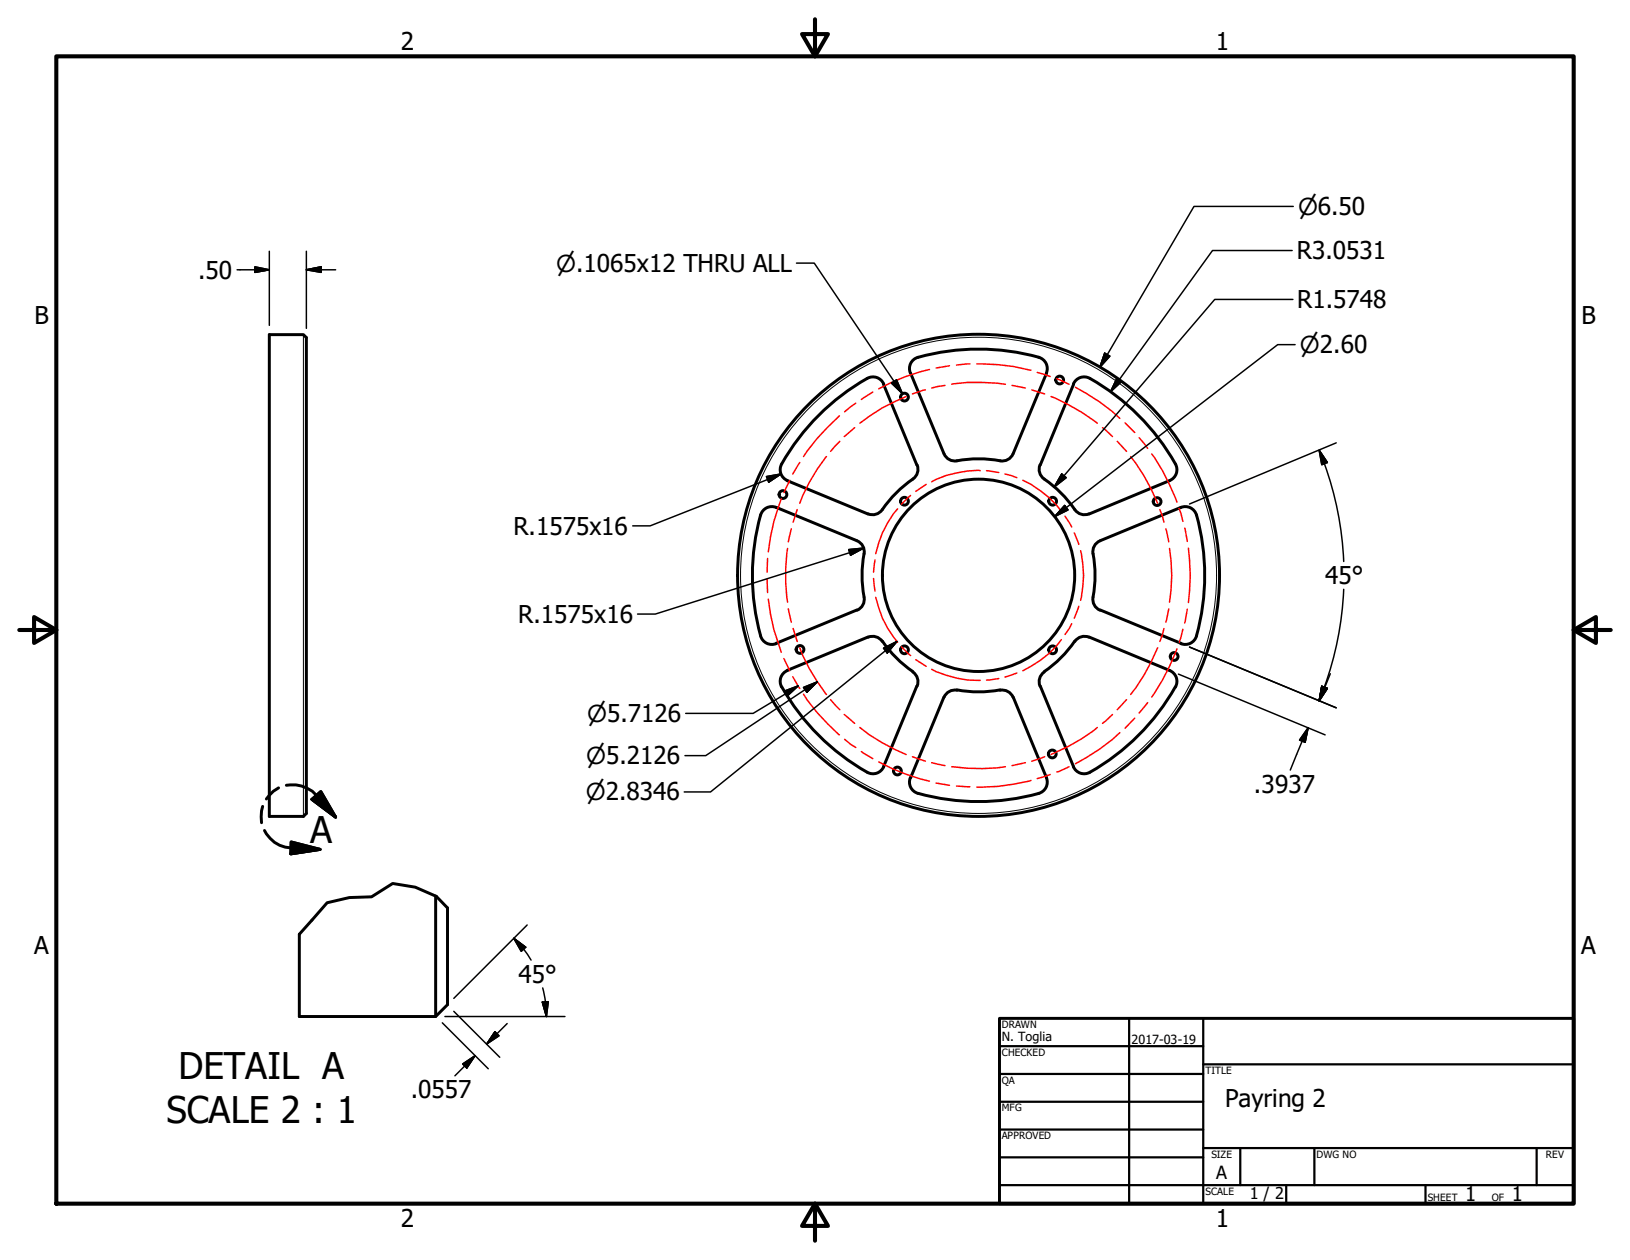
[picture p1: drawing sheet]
<svg xmlns="http://www.w3.org/2000/svg" width="279mm" height="216mm" viewBox="0 0 279 216" stroke-linecap="round" stroke-linejoin="round" font-family="sans-serif">
<!-- layer: Visible (ANSI) -->
<g fill="none" stroke="#000" stroke-width=".51">
<path d="M46.2 57.3h5.8l.5 .5v81.6l-.5 .5h-5.8zM148.6 64.9a38.2 38.2 0 0 0-14.8 15 2 2 0 0 0 1.2 2.4M148.7 64.8a2 2 0 0 1 2.8 1M151.4 65.8l5.8 13.9M156.1 63.9l5.7 13.8M157.2 79.7a2 2 0 0 1-.7 2.4M157.4 61.2a2 2 0 0 0-1.4 2.7M157.4 61.2a38.8 38.8 0 0 1 20.7 0M161.8 77.8a2 2 0 0 0 2.2 1.2 20 20 0 0 1 7.4 0M173.6 77.8a2 2 0 0 1-2.2 1.2M178 61.2a2 2 0 0 1 1.4 2.7l-5.7 13.8M178.3 79.7a2 2 0 0 0 .7 2.4"/>
<path d="M184 65.8a2 2 0 0 1 2.8-1 38.8 38.8 0 0 1 14.7 14.7M184 65.8l-5.7 13.9M201.5 79.5a2 2 0 0 1-1 2.8M130.4 88.2a38.8 38.8 0 0 0 0 20.7M133 86.9l13.9 5.7M133.1 87a2 2 0 0 0-2.7 1.3M134.9 82.4l13.9 5.7M146.9 92.7a2 2 0 0 1 1.2 2.2 19.9 19.9 0 0 0 0 7.4M156.5 82.1a22 22 0 0 0-5.6 5.6 2 2 0 0 1-2.1 .3M179 82.1a22 22 0 0 1 5.5 5.6 2 2 0 0 0 2.2 .3M188.6 92.7a2 2 0 0 0-1.2 2.2 20 20 0 0 1 0 7.4M200.5 82.4l-13.8 5.7"/>
<path d="M202.4 87a2 2 0 0 1 2.7 1.3M202.4 86.9l-13.8 5.7M205.1 88.3a38.8 38.8 0 0 1 0 20.6M130.4 109a2 2 0 0 0 2.7 1.3M134 117.7a38.8 38.8 0 0 0 14.6 14.6M135 114.9a2 2 0 0 0-1 2.8M146.9 104.5l-13.9 5.7M148.1 102.3a2 2 0 0 1-1.2 2.3M148.8 109.2l-13.9 5.7M148.8 109.2a2 2 0 0 1 2.4 .7M151.2 109.8a20 20 0 0 0 5.3 5.3M156.5 115.2a2 2 0 0 1 .7 2.4"/>
<path d="M157.2 117.5l-5.8 13.9M161.8 119.4l-5.7 13.9M164 118.2a20 20 0 0 0 7.4 0M164 118.3a2 2 0 0 0-2.2 1.2M171.4 118.3a2 2 0 0 1 2.2 1.2M173.7 119.4l5.7 13.9a2.01 2.01 0 0 1-1.3 2.6 38.8 38.8 0 0 1-20.7 0M178.3 117.5l5.7 13.9M179 115.2a2 2 0 0 0-.7 2.4M184.2 109.8a20 20 0 0 1-5.2 5.3M186.7 109.2a2 2 0 0 0-2.5 .7M186.7 109.2l13.8 5.7M187.4 102.3a2 2 0 0 0 1.2 2.3"/>
<path d="M188.6 104.5l13.8 5.7M200.5 114.9a2 2 0 0 1 1 2.8M201.5 117.7a38.2 38.2 0 0 1-15.1 14.8 2 2 0 0 1-2.4-1.1M205.1 109a2 2 0 0 1-2.7 1.3M151.5 131.4a2 2 0 0 1-2.8 .9M156 133.3a2 2 0 0 0 1.4 2.6M74.7 153.5v20.7M76.7 155.6v16.5l-2 2.1h-23.4v-14.1"/>
<circle cx="155" cy="68" r=".67"/>
<circle cx="181.6" cy="65.1" r=".67"/>
<circle cx="134.2" cy="84.7" r=".67"/>
<circle cx="155" cy="85.9" r=".67"/>
<circle cx="167.7" cy="98.6" r="16.5"/>
<circle cx="167.7" cy="98.6" r="41.3"/>
<circle cx="180.4" cy="85.9" r=".67"/>
<circle cx="198.3" cy="85.9" r=".67"/>
<circle cx="137.1" cy="111.3" r=".67"/>
<circle cx="155" cy="111.3" r=".67"/>
<circle cx="180.4" cy="111.3" r=".67"/>
<circle cx="201.3" cy="112.5" r=".67"/>
<circle cx="153.8" cy="132.1" r=".67"/>
<circle cx="180.4" cy="129.2" r=".67"/>
</g>
<g fill="none" stroke="#000" stroke-width=".17">
<path d="M52 57.3v82.6"/>
<circle cx="167.7" cy="98.6" r="40.8"/>
</g>
<!-- layer: Break Line (ANSI) -->
<path d="M76.7 155.6l-2-2.1-3.5-1.5-3.9-.6-3.6 2.3-3.8 .1-3.8 .9-4.8 5.4" fill="none" stroke="#000" stroke-width=".51"/>
<!-- layer: Detail Boundary (ANSI) -->
<path d="M45 138.2l-.2 .7v2.1M47.8 135l-.9 .6-1.2 1.3M49.1 134.6a5.6 5.6 0 0 1 5.1 1.7l3.3 3.7M53.5 137l1.5-1.4 2.5 4.4zM45.3 142.3a5.2 5.2 0 0 0 4.6 3l5 .2M49.9 144.3l5 1.2-5.1 .8z" fill="none" stroke="#000" stroke-width=".51"/>
<path d="M53.5 137l4 3zM53.5 137l1.5-1.4 2.5 4.4zM49.8 146.3l5.1-.8zM49.9 144.3l5 1.2-5.1 .8z" fill="#000" stroke="#000" stroke-width=".51"/>
<!-- layer: Border (ANSI) -->
<path d="M9.7 9.7h260v196.5h-260zM139.7 3.3v6.4l-2.2-3.9h4.4l-2.2 3.9M3.3 107.9h6.4l-3.9-2.2v4.5l3.9-2.3M269.7 107.9l3.9 2.3v-4.5l-3.9 2.2h6.4M139.7 206.2l2.2 3.9h-4.4l2.2-3.9v6.4" fill="none" stroke="#000" stroke-width=".7"/>
<!-- layer: Title (ANSI) -->
<g fill="none" stroke="#000" stroke-width=".38">
<path d="M171.3 179.3h34.9M193.5 174.5v31.7M206.2 174.5v31.7M171.3 184h34.9M171.3 188.8h34.9M171.3 193.5h34.9M171.3 198.3h34.9M206.2 196.7h63.5M206.2 182.4h63.5M212.6 196.7v6.4M225.3 196.7v6.4M263.4 196.7v6.4"/>
<path d="M171.3 203.1h98.4M220.5 203.1v3.1M244.3 203.1v3.1"/>
</g>
<path d="M171.3 174.5h98.4v31.7h-98.4z" fill="none" stroke="#000" stroke-width=".51"/>
<!-- layer: Sketch Geometry (ANSI) -->
<g fill="none" stroke="#f00" stroke-width=".25">
<path d="M137.1 79.2l-1.2 2M141.7 78.2a28.6 28.6 0 0 0-4.6 8M143.9 71.2a41.4 41.4 0 0 0-6.2 7M144 75.6l-1.6 1.7M146.5 73.3l-1.8 1.5M146.7 69.1l-1.9 1.4M149.6 67.2l-2 1.3M155.3 67.9a29.8 29.8 0 0 0-7.9 4.6M158.6 66.8l-2.2 .7M159.3 63.3a34.3 34.3 0 0 0-8.7 3.3M162 66l-2.3 .5M162.8 62.7l-2.3 .4"/>
<path d="M163.1 65.8a27.7 27.7 0 0 1 9.2 0M166.2 62.4l-2.2 .1M167.4 62.4a35.5 35.5 0 0 1 9.3 1M173.5 66l2.3 .5M176.8 66.8l2.3 .7M177.8 63.8l2.2 .7M180.1 67.9a34.7 34.7 0 0 1 8 4.6M181.2 64.9l2.1 .9M184.3 66.4a33.6 33.6 0 0 1 7.7 5.3M189 73.3l1.7 1.5M191.5 75.6l1.6 1.7M192.8 72.5l1.7 1.6"/>
<path d="M193.8 78.2a32.7 32.7 0 0 1 4.6 8M195.3 75l1.4 1.8M197.4 77.8a32.8 32.8 0 0 1 4.3 8.2M131.5 99.2l.1 2.3M131.6 95.7l-.1 2.3M133.9 85.5a34.5 34.5 0 0 0-2.2 9.1M135 94a31.1 31.1 0 0 0 0 9.2M135.4 82.3l-1 2.1M135.6 90.6l-.5 2.2M136.7 87.3l-.7 2.2M149.7 99.1l.3 2.2M150 95.9l-.3 2.1"/>
<path d="M153.9 87.2a17.3 17.3 0 0 0-3.8 7.7M156.1 84.9l-1.5 1.5M158.7 83l-1.7 1.2M168 80.6a17.6 17.6 0 0 0-8.3 1.9M169.1 80.6l2.1 .4M172.3 81.2l2 .7M175.3 82.3a17.9 17.9 0 0 1 6.6 5.3M182.6 88.5l1.1 1.8M184.1 91.3l.8 2M185.2 94.4a18.1 18.1 0 0 1 0 8.5M198.8 87.3l.7 2.2M199.8 90.6l.5 2.2"/>
<path d="M200.5 94a28 28 0 0 1 0 9.2M202.1 87.1l.7 2.2M203.1 90.5l.4 2.3M203.7 93.9a34.5 34.5 0 0 1 0 9.4M131.7 102.7a34.5 34.5 0 0 0 2.2 9.1M134.4 112.8l1 2.1M135.1 104.3l.5 2.3M135.9 116l1.2 2M136 107.7l.7 2.2M137.1 111a28.9 28.9 0 0 0 4.6 8M137.7 118.9a30.8 30.8 0 0 0 6.2 7M142.4 119.9l1.6 1.7"/>
<path d="M150.1 102.4a17.2 17.2 0 0 0 3.8 7.6M154.6 110.9l1.5 1.4M157 113l1.7 1.2M159.7 114.7a17.6 17.6 0 0 0 8.3 1.9M171.2 116.3l-2.1 .2M174.3 115.3l-2 .7M181.9 109.6a16.5 16.5 0 0 1-6.6 5.3M183.7 106.9l-1.1 1.8M184.9 103.9l-.8 2M193.1 119.9l-1.6 1.7M198.4 111a35.3 35.3 0 0 1-4.6 8M199.5 107.7l-.7 2.2"/>
<path d="M200.3 104.3l-.5 2.3M201.7 111.2a38.3 38.3 0 0 1-4.3 8.2M202.8 107.8l-.7 2.3M203.5 104.4l-.4 2.3M144.7 122.4l1.8 1.6M144.8 126.7l1.9 1.4M147.4 124.7a32.5 32.5 0 0 0 7.9 4.6M147.6 128.8l2 1.2M150.6 130.6a34.3 34.3 0 0 0 8.7 3.3M156.4 129.7l2.2 .7M159.7 130.7l2.3 .5M160.5 134.2l2.3 .4"/>
<path d="M163.1 131.4a34.5 34.5 0 0 0 9.2 0M164 134.7l2.2 .1M175.8 130.7l-2.3 .5M176.7 133.7a36.3 36.3 0 0 1-9.3 1.2M179.1 129.7l-2.3 .7M180 132.7l-2.2 .7M183.3 131.4l-2.1 .9M188.1 124.7a30.5 30.5 0 0 1-8 4.6M190.7 122.4l-1.7 1.6M192 125.5a33.6 33.6 0 0 1-7.7 5.4M194.5 123.1l-1.7 1.7M196.7 120.4l-1.4 1.8"/>
</g>
<!-- layer: Dimension (ANSI) -->
<g fill="none" stroke="#000" stroke-width=".25">
<path d="M221.7 35.4h-17l-16.2 27.5M40.6 46.2h5.6M43.7 45.7l2.5 .5-2.5 .5zM46.2 43.1v12.7M52.5 46.2l2.6-.5v1zM52.5 46.2h5M52.5 43.1v13.2M136.5 45.1h3.1l15.1 22.3M221.5 42.9h-13.7l-17.4 24.2M221.6 51.3h-13.4l-27.5 32.1M222 59.1h-3l-38.2 29.4M152.8 65.7l.9-.6 1 2.3z"/>
<path d="M189.4 60.5l.8 .5-1.7 1.9zM191.5 64.8l.7 .6-1.8 1.7zM226.1 77.2l1.4 2-.9 .4zM226.1 77.2a56.1 56.1 0 0 1 4.2 19M229 75.9l-25.1 10.5M131.4 81.7l2.5-.5-2.1 1.4zM133.9 81.2l-22.5 8.9h-2.9M145.5 94.2l2.5-.3-2.2 1.2zM148 93.9l-35.7 11.3h-3M182 81.2l.8 .7-2.1 1.5zM182.5 86.6l.6 .8-2.3 1.1zM134.4 118.4l2.4-.9-1.9 1.8z"/>
<path d="M136.8 117.5l-7.7 4.7h-11.6M137.7 117.8l2.4-1-1.8 1.8zM140.1 116.8l-19.1 12.7h-3.6M151.4 111.1l2.3-1.2-1.6 2zM153.7 109.9l-31.9 25.8h-4.5M202 115.5l25.1 10.4M203.9 110.9l25.1 10.4M226.6 117.6l.9 .4-1.4 2.1zM226.6 117.6l.9 .3-1.4 2.2zM228 115.4l-1.9 4.7 .9-2.4M230.3 101a56.1 56.1 0 0 1-3.3 16.7M224.2 124.7l-.5 2.5-.9-.4z"/>
<path d="M224.2 124.7l-3 7.3M90.4 158.5l-12.6 12.6M75.8 175.3l7.9 7.8M76.3 174.2h20.5M77.8 173.3l7.9 7.9M84.8 176.8l.7 .7-2.1 1.4zM86.9 175.4l-3.5 3.5M88.1 160.8l2 1.5-.8 .7zM88.1 160.8l1.6 1.8M89.8 162.6l1.2 1.9M93 171.7l1-.1-.3 2.6zM93 169.3l.5 2.4"/>
<path d="M93.5 171.6l.2 2.6M79.3 182.3l2.1-1.4-1.4 2.1zM81.4 180.9l-3.4 3.4"/>
</g>
<g fill="#000" stroke="#000" stroke-width=".25">
<path d="M43.7 46.7l2.5-.5zM43.7 45.7l2.5 .5-2.5 .5zM52.5 46.2l2.6-.5zM52.5 46.2l2.6-.5v1zM152.8 65.7l1.9 1.7zM152.8 65.7l.9-.6 1 2.3zM189.4 60.5l-.9 2.4zM189.4 60.5l.8 .5-1.7 1.9zM191.5 64.8l-1.1 2.3zM191.5 64.8l.7 .6-1.8 1.7zM226.1 77.2l1.4 2zM226.1 77.2l1.4 2-.9 .4z"/>
<path d="M131.8 82.6l2.1-1.4zM131.4 81.7l2.5-.5-2.1 1.4zM145.8 95.1l2.2-1.2zM145.5 94.2l2.5-.3-2.2 1.2zM182 81.2l-1.3 2.2zM182 81.2l.8 .7-2.1 1.5zM182.5 86.6l-1.7 1.9zM182.5 86.6l.6 .8-2.3 1.1zM134.9 119.3l1.9-1.8zM134.4 118.4l2.4-.9-1.9 1.8zM138.3 118.6l1.8-1.8zM137.7 117.8l2.4-1-1.8 1.8z"/>
<path d="M153.7 109.9l-1.6 2zM151.4 111.1l2.3-1.2-1.6 2zM226.6 117.6l-.5 2.5zM226.6 117.6l.9 .4-1.4 2.1zM226.6 117.6l.9 .3-1.4 2.2zM224.2 124.7l-.5 2.5zM224.2 124.7l-.5 2.5-.9-.4zM84.8 176.8l-1.4 2.1zM84.8 176.8l.7 .7-2.1 1.4zM88.1 160.8l2 1.5zM88.1 160.8l2 1.5-.8 .7zM93 171.7l.7 2.5z"/>
<path d="M93 171.7l1-.1-.3 2.6zM81.4 180.9l-1.4 2.1zM79.3 182.3l2.1-1.4-1.4 2.1z"/>
</g>
<g font-size="6.3">
<text x="53.1" y="144.5">A</text>
<text x="30.6" y="184.9">DETAIL A</text>
<text x="28.5" y="192.4">SCALE 2 : 1</text>
</g>
<g font-size="4.2">
<text x="68.7" y="8.6">2</text>
<text x="208.4" y="8.6">1</text>
<text x="34" y="47.8">.50</text>
<text x="222.3" y="44.4">R3.0531</text>
<text x="222.4" y="52.8">R1.5748</text>
<text x="5.9" y="55.5">B</text>
<text x="271.1" y="55.5">B</text>
<text x="88" y="91.6">R.1575x16</text>
<text x="227.1" y="100.1">45°</text>
<text x="88.8" y="106.7">R.1575x16</text>
<text x="214.9" y="135.9">.3937</text>
<text x="5.8" y="163.4">A</text>
<text x="271" y="163.4">A</text>
<text x="88.9" y="168.4">45°</text>
<text x="70.4" y="188.2">.0557</text>
<text x="210" y="189.6">Payring 2</text>
<text x="68.7" y="210.3">2</text>
<text x="208.4" y="210.3">1</text>
</g>
<g font-size="4">
<text x="222.5" y="36.8">⌀6.50</text>
<text x="95.3" y="46.5">⌀.1065x12 THRU ALL</text>
<text x="222.8" y="60.5">⌀2.60</text>
<text x="100.6" y="123.7">⌀5.7126</text>
<text x="100.5" y="130.9">⌀5.2126</text>
<text x="100.4" y="137.2">⌀2.8346</text>
</g>
<g font-size="3.5">
<text x="251.1" y="205.9">1</text>
<text x="259.1" y="205.9">1</text>
</g>
<text font-size="3.1" x="208.5" y="202">A</text>
<text font-size="2.8" x="214.2" y="205.4">1 / 2</text>
<g font-size="2.2">
<text x="171.7" y="178.4">N. Toglia</text>
<text x="193.9" y="178.8">2017-03-19</text>
</g>
<g font-size="1.7">
<text x="171.7" y="176.1">DRAWN</text>
<text x="171.7" y="180.9">CHECKED</text>
<text x="171.7" y="185.7">QA</text>
<text x="206.6" y="184">TITLE</text>
<text x="171.7" y="190.4">MFG</text>
<text x="171.7" y="195.2">APPROVED</text>
<text x="207.6" y="198.4">SIZE</text>
<text x="225.7" y="198.4">DWG NO</text>
<text x="265" y="198.4">REV</text>
<text x="206.6" y="204.7">SCALE</text>
<text x="244.7" y="205.9">SHEET</text>
<text x="255.7" y="205.9">OF</text>
</g>
</svg>
